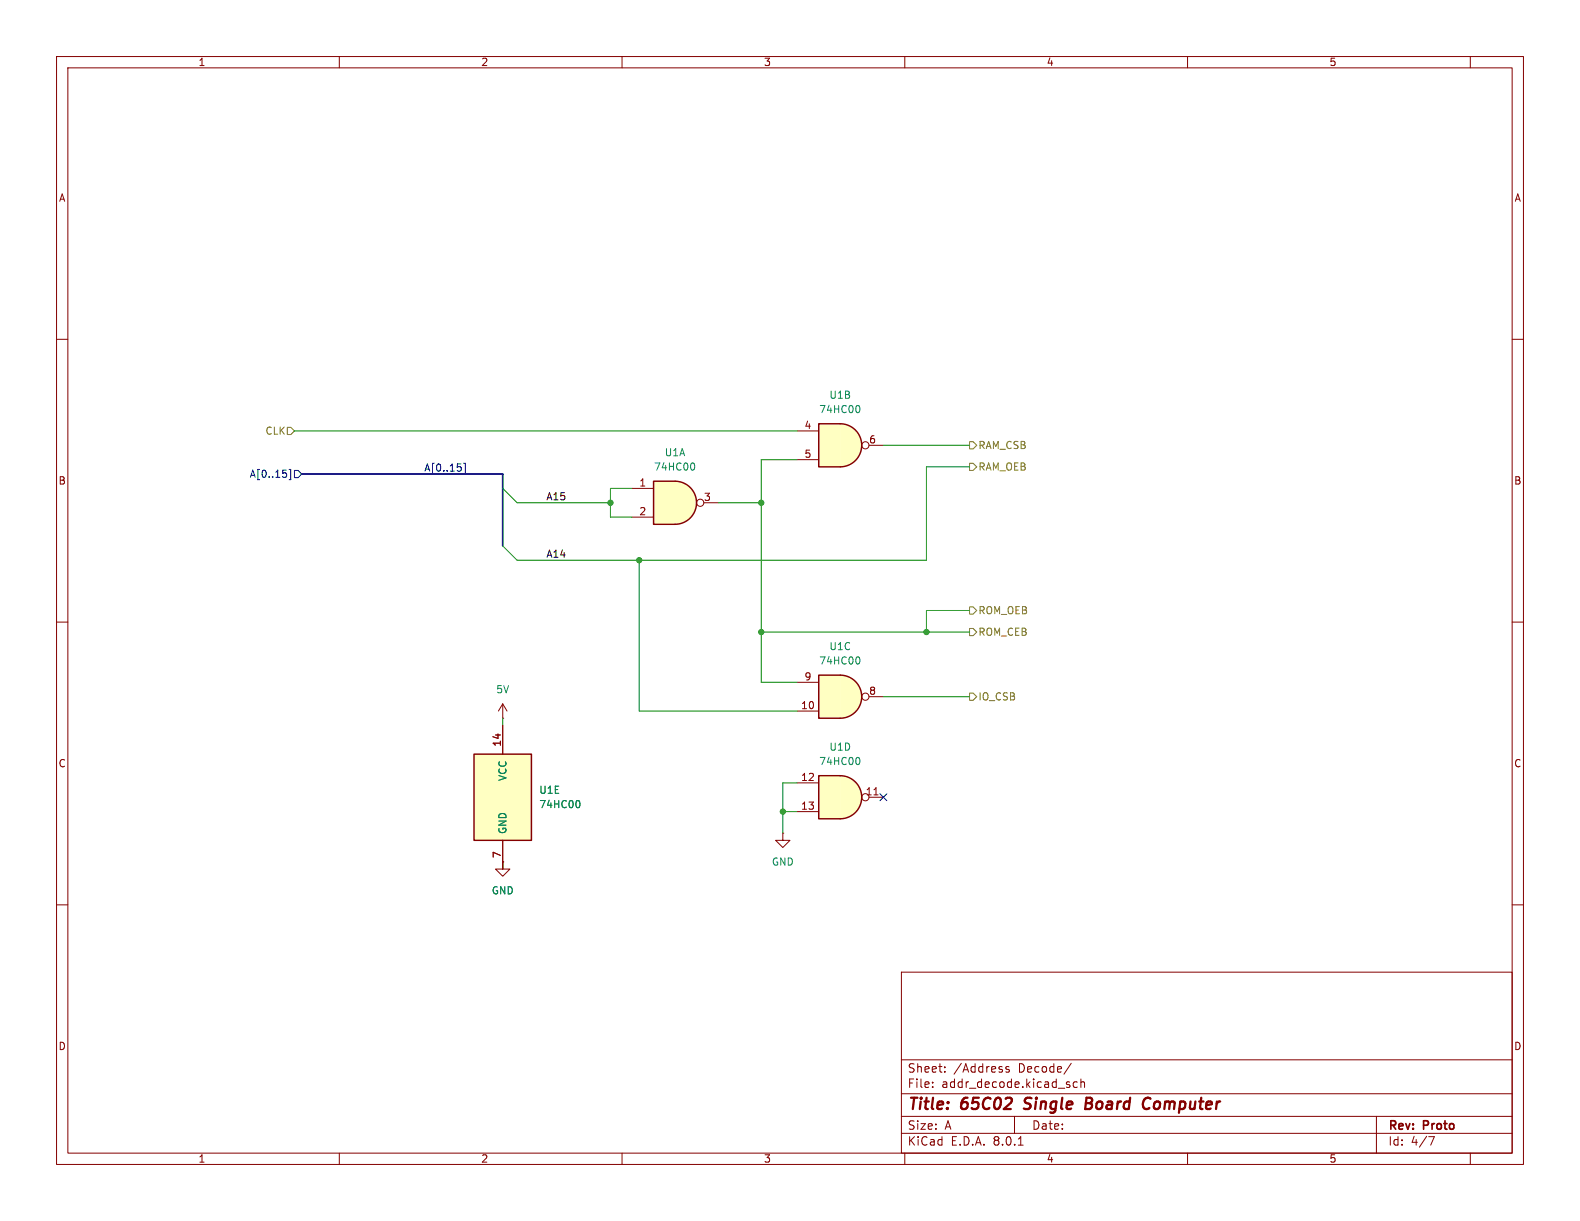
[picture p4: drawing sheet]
<svg xmlns="http://www.w3.org/2000/svg" width="279mm" height="216mm" viewBox="0 0 279 216" stroke-linecap="round" stroke-linejoin="round" font-family="sans-serif">
<g fill="none" stroke="#840000" stroke-width=".18">
<path d="M10 10h259.4v195.9h-259.4zM12 12h255.4v191.9h-255.4zM60 10v2M110 10v2M160 10v2M210 10v2M260 10v2M10 60h2M267.4 60h2M10 110h2M267.4 110h2M10 160h2"/>
<path d="M88.9 152.4v1.3h1.3l-1.3 1.2-1.3-1.2h1.3M88.9 152.4h.1M138.4 147.3v1.3h1.3l-1.3 1.3-1.2-1.3h1.2M138.4 147.3h.1M267.4 160h2M159.4 171.9h108v32h-108zM159.4 197.4h108M159.4 193.4h108M159.4 187.4h108M164.9 192.1v.2M164.9 191.4v.1M167.1 189.4v.2"/>
<path d="M167.1 188.7v.1M178.4 188.7l-.3-.1-.2 .2v.2l.5 .2v.3h-.5M179.4 197.4v3M189.1 191.9v.3M189.4 188l-1.3 1.9M190.5 191.4l-.4-.1-.3 .3v.4l.1 .2h.6M191.1 191.4l.3-.1 .3 .1 .1 .9M191.1 190.8v1.5M243.4 197.4v6.5M60 203.9v2M110 203.9v2M159.4 200.4h108"/>
<path d="M160 203.9v2M180.1 202.5h.8M210 203.9v2M252.6 201h1l-.6 1.5M260 203.9v2"/>
</g>
<path d="M181 196l.3 .1M181.4 194.3l-.2 .2 .1 .4M192 195.1h.7M192.7 195.1l.3 .1M192.8 194.1h-.7l-.2 2 1-.1M192.9 195l-.2 .1M202.6 194.2a.67 .67 0 0 1 .8 .1M203.2 195.9l-.4 .2" fill="none" stroke="#840000" stroke-width=".4"/>
<path d="M83.8 133.4h10.2v15.2h-10.2z" fill="#ffffc2"/>
<path d="M83.8 133.4h10.2v15.2h-10.2z" fill="none" stroke="#840000" stroke-width=".25"/>
<path d="M88.9 128.3v5.1M88.9 148.6v5.1" fill="none" stroke="#840000" stroke-width=".18"/>
<path d="M102.3 141.5a.79 .79 0 0 1 0 1.3" fill="none" stroke="#008484" stroke-width=".18"/>
<path d="M148.6 137.2a3.8 3.8 0 0 1 3.8 3.8 3.8 3.8 0 0 1-3.8 3.8z" fill="#ffffc2" stroke="#ffffc2" stroke-width=".18"/>
<path d="M144.8 137.2h3.8v7.6h-3.8z" fill="#ffffc2"/>
<path d="M144.8 137.2h3.8a3.8 3.8 0 0 1 3.8 3.8 3.8 3.8 0 0 1-3.8 3.8h-3.8z" fill="none" stroke="#840000" stroke-width=".25"/>
<g fill="none" stroke="#840000" stroke-width=".18">
<path d="M141 138.4h3.8M141 143.5h3.8M153.7 141h2.5M154.5 140.6h.8"/>
<circle cx="153" cy="141" r=".63"/>
</g>
<path d="M151.8 133.9a.79 .79 0 0 1 0 1.3" fill="none" stroke="#008484" stroke-width=".18"/>
<path d="M148.6 119.4a3.8 3.8 0 0 1 3.8 3.8 3.8 3.8 0 0 1-3.8 3.8z" fill="#ffffc2" stroke="#ffffc2" stroke-width=".18"/>
<path d="M144.8 119.4h3.8v7.6h-3.8z" fill="#ffffc2"/>
<path d="M144.8 119.4h3.8a3.8 3.8 0 0 1 3.8 3.8 3.8 3.8 0 0 1-3.8 3.8h-3.8z" fill="none" stroke="#840000" stroke-width=".25"/>
<g fill="none" stroke="#840000" stroke-width=".18">
<path d="M88.9 127h.1M88.9 124.5l-.8 1.2M88.9 124.5v2.5M88.9 124.5l.8 1.2M141 125.7h3.8M141 120.7h3.8M153.7 123.2h2.5"/>
<circle cx="153" cy="123.2" r=".63"/>
</g>
<path d="M151.8 116.1a.79 .79 0 0 1 0 1.3" fill="none" stroke="#008484" stroke-width=".18"/>
<path d="M119.4 85.1a3.8 3.8 0 0 1 3.8 3.8 3.8 3.8 0 0 1-3.8 3.8z" fill="#ffffc2" stroke="#ffffc2" stroke-width=".18"/>
<path d="M115.6 85.1h3.8v7.6h-3.8z" fill="#ffffc2"/>
<path d="M115.6 85.1h3.8a3.8 3.8 0 0 1 3.8 3.8 3.8 3.8 0 0 1-3.8 3.8h-3.8z" fill="none" stroke="#840000" stroke-width=".25"/>
<g fill="none" stroke="#840000" stroke-width=".18">
<path d="M111.8 86.4h3.8M111.8 91.4h3.8M124.5 88.9h2.5"/>
<circle cx="123.8" cy="88.9" r=".63"/>
</g>
<path d="M122.5 81.9a.79 .79 0 0 1 0 1.2" fill="none" stroke="#008484" stroke-width=".18"/>
<path d="M148.6 74.9a3.8 3.8 0 0 1 3.8 3.8 3.8 3.8 0 0 1-3.8 3.9z" fill="#ffffc2" stroke="#ffffc2" stroke-width=".18"/>
<path d="M144.8 74.9h3.8v7.7h-3.8z" fill="#ffffc2"/>
<path d="M144.8 74.9h3.8a3.8 3.8 0 0 1 3.8 3.8 3.8 3.8 0 0 1-3.8 3.9h-3.8z" fill="none" stroke="#840000" stroke-width=".25"/>
<g fill="none" stroke="#840000" stroke-width=".18">
<path d="M141 76.2h3.8M153.7 78.7h2.5M141 81.3h3.8M88.9 128.3v5.1M88.9 152.4h.1M88.9 148.6v5.1"/>
<circle cx="153" cy="78.7" r=".63"/>
</g>
<path d="M151.8 71.7a.79 .79 0 0 1 0 1.3M102.3 141.5a.79 .79 0 0 1 0 1.3" fill="none" stroke="#008484" stroke-width=".18"/>
<path d="M50.6 83.7v.6M51.1 83h.3v1.8h-.3M52.1 83.2h.6l.6 .6-.6 .7h-.6zM81.5 82.6v.6M82 81.9h.3v1.8h-.3M155.6 140.4l1.2 1.2M156.8 140.4l-1.2 1.2" fill="none" stroke="#000084" stroke-width=".18"/>
<path d="M50.8 75.6h.6l.7 .6-.7 .6h-.6zM171.4 78.1h.7l.6 .6-.6 .7h-.7zM171.4 81.9h.7l.6 .7-.6 .6h-.7zM171.4 111.1h.7l.6 .7-.6 .6h-.7zM171.4 107.3h.7l.6 .7-.6 .6h-.7zM171.4 122.6h.7l.6 .6-.6 .6h-.7z" fill="none" stroke="#848400" stroke-width=".18"/>
<path d="M53.3 83.8h35.6v12.7" fill="none" stroke="#000084" stroke-width=".3"/>
<g fill="none" stroke="#008400" stroke-width=".18">
<path d="M52.1 76.2h88.9M156.2 78.7h15.2M88.9 86.4l2.5 2.5h16.5M111.8 86.4h-3.9v5h3.9M113 99.1v26.6h28M127 88.9h7.6M141 81.3h-6.4v39.4h6.4M171.4 82.6h-7.6v16.5h-72.4l-2.5-2.6M134.6 111.8h36.8M171.4 108h-7.6v3.8M88.9 127v1.3M141 138.4h-2.6v8.9"/>
<path d="M156.2 123.2h15.2M88.9 152.4v1.3M138.4 143.5h2.6"/>
</g>
<g fill="#008400" stroke="#008400" stroke-width=".18">
<circle cx="138.4" cy="143.5" r=".46"/>
<circle cx="134.6" cy="111.8" r=".46"/>
<circle cx="163.8" cy="111.8" r=".46"/>
<circle cx="107.9" cy="88.9" r=".46"/>
<circle cx="134.6" cy="88.9" r=".46"/>
<circle cx="113" cy="99.1" r=".46"/>
</g>
<g font-size="2.8" fill="#840000">
<text x="160.4" y="196.8">Title:</text>
<text x="170.1" y="196.8">65C02</text>
<text x="182" y="196.8">Single</text>
<text x="193.6" y="196.8">Board</text>
<text x="204.6" y="196.8">Computer</text>
</g>
<g font-size="2.1" fill="#840000">
<text x="160.4" y="189.9">Sheet:</text>
<text x="168.6" y="189.9">/Address</text>
<text x="180.1" y="189.9">Decode/</text>
<text x="160.4" y="192.6">File:</text>
<text x="166.5" y="192.6">addr_decode.kicad_sch</text>
<text x="160.4" y="202.8">KiCad</text>
<text x="160.4" y="200">Size:</text>
<text x="167.1" y="200">A</text>
<text x="168.1" y="202.8">E.D.A.</text>
<text x="175.7" y="202.8">8.0.1</text>
<text x="182.4" y="200">Date:</text>
<text x="245.4" y="200.2">Rev:</text>
<text x="245.4" y="202.8">Id:</text>
<text x="249.5" y="202.8">4/7</text>
<text x="251.8" y="200.2">Proto</text>
</g>
<g font-size="1.8" fill="#840000">
<text x="35" y="11.9">1</text>
<text x="85" y="11.9">2</text>
<text x="135" y="11.9">3</text>
<text x="185" y="11.9">4</text>
<text x="235" y="11.9">5</text>
<text x="10.3" y="35.9">A</text>
<text x="267.7" y="35.9">A</text>
<text x="142.2" y="75.9">4</text>
<text x="142.2" y="81">5</text>
<text x="153.6" y="78.5">6</text>
<text x="10.3" y="85.9">B</text>
<text x="113" y="86.1">1</text>
<text x="124.4" y="88.6">3</text>
<text x="267.7" y="85.9">B</text>
<text x="113" y="91.2">2</text>
<text x="141.6" y="125.5">10</text>
<text x="142.2" y="120.4">9</text>
<text x="153.6" y="122.9">8</text>
<text x="10.3" y="135.9">C</text>
<text x="88.6" y="132.1" transform="rotate(-90 88.6 132.1)">14</text>
<text x="267.7" y="135.9">C</text>
<text x="141.6" y="138.2">12</text>
<text x="141.6" y="143.3">13</text>
<text x="153" y="140.7">11</text>
<text x="88.6" y="151.8" transform="rotate(-90 88.6 151.8)">7</text>
<text x="10.3" y="185.9">D</text>
<text x="267.7" y="185.9">D</text>
<text x="35" y="205.8">1</text>
<text x="85" y="205.8">2</text>
<text x="135" y="205.8">3</text>
<text x="185" y="205.8">4</text>
<text x="235" y="205.8">5</text>
</g>
<g font-size="1.8" fill="#008484">
<text x="146.6" y="70.7">U1B</text>
<text x="144.8" y="73.3">74HC00</text>
<text x="115.6" y="83.4">74HC00</text>
<text x="117.5" y="80.9">U1A</text>
<text x="144.8" y="117.7">74HC00</text>
<text x="146.6" y="115.2">U1C</text>
<text x="87.6" y="122.8">5V</text>
<text x="144.8" y="135.5">74HC00</text>
<text x="146.6" y="132.9">U1D</text>
<text x="89.8" y="138.2" transform="rotate(-90 89.8 138.2)">VCC</text>
<text x="95.3" y="143.1">74HC00</text>
<text x="95.3" y="140.6">U1E</text>
<text x="89.8" y="147.6" transform="rotate(-90 89.8 147.6)">GND</text>
<text x="136.4" y="153.3">GND</text>
<text x="86.9" y="158.3">GND</text>
</g>
<g font-size="1.8" fill="#848400">
<text x="46.8" y="77.1">CLK</text>
<text x="172.9" y="79.6">RAM_CSB</text>
<text x="172.9" y="83.4">RAM_OEB</text>
<text x="172.9" y="112.6">ROM_CEB</text>
<text x="172.9" y="108.8">ROM_OEB</text>
<text x="172.9" y="124.1">IO_CSB</text>
</g>
<g font-size="1.8" fill="#000084">
<text x="74.9" y="83.5">A[0..15]</text>
<text x="44.1" y="84.7">A[0..15]</text>
</g>
<g font-size="1.8">
<text x="96.5" y="88.6">A15</text>
<text x="96.5" y="98.7">A14</text>
</g>
</svg>
